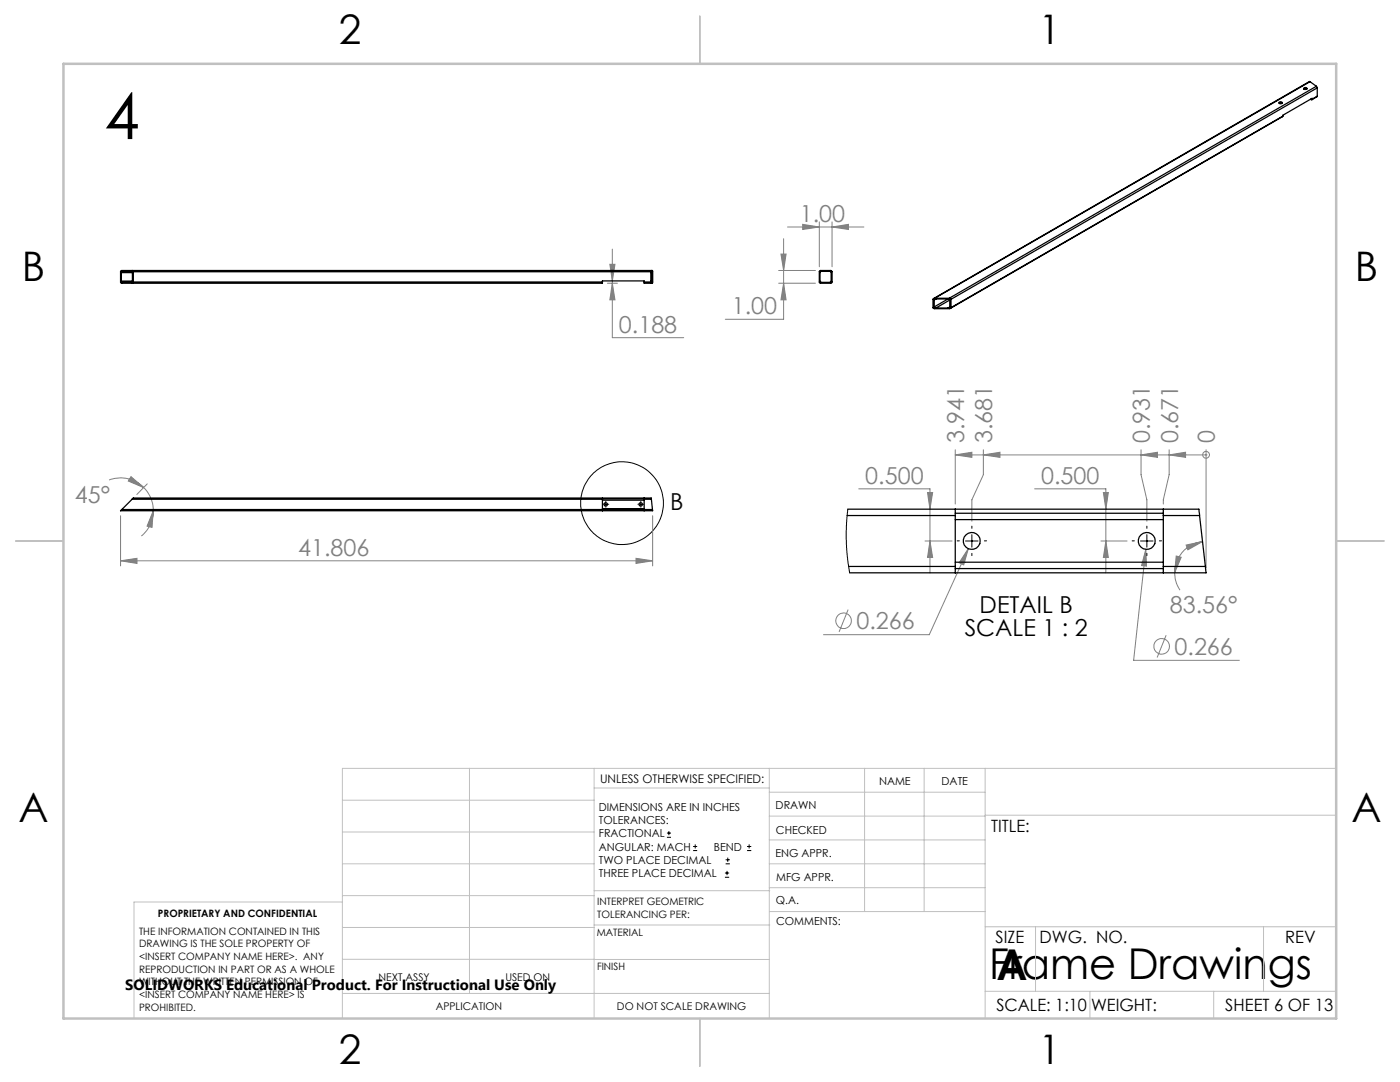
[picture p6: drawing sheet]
<svg xmlns="http://www.w3.org/2000/svg" width="279mm" height="216mm" viewBox="0 0 279 216" stroke-linecap="round" stroke-linejoin="round" font-family="sans-serif">
<g fill="none" stroke="#808080" stroke-width=".2">
<path d="M121.2 56.5h2M121.7 52.7h1l-.5 3.4zM122.2 56.5l.5 3.3h-1zM122.2 49.7v17.7h14.3M155.4 56.5h7.3M155.4 54h7.3M155.9 50.7h1l-.5 3.3zM156.4 56.5l.5 3.3h-1zM156.4 47.6v16.1h-11.7M157.2 45.3h15.2M160.2 44.8l3.3 .5-3.3 .5zM163.5 44.3v8.9"/>
<path d="M166.1 45.3l3.2-.5v1zM166.1 44.3v8.9M21.8 95.8a6.4 6.4 0 0 1 6.9 1.5M26.1 95.1l2.6 2.2-3.1-1.3zM28.7 97.3a6.5 6.5 0 0 1 1.9 4.6M29.4 96.6l-2.1 2.1M171.4 97.5h14.2v16.8M185.1 98.3h1l-.5 3.3zM190.6 90.8h50.1M190.6 89.7v10.9M190.6 90.8l3.4-.6v1.1zM196.3 89.7v5l-2.3 5v4.3"/>
<path d="M196.3 90.8l3.3-.6v1.1zM206.5 97.5h14.2v16.8M220.2 98.3h1l-.5 3.3zM227.7 89.7v5l1.2 5v4.3M227.7 90.8l3.3-.6v1.1zM233.3 89.7v5l-1.1 5v.9M233.3 90.8l3.3-.6v1.1zM240.7 90.8h.1M240.7 89.7v23.6M24.1 111.9l3.2-.5v1zM24.1 102.9v10M24.1 111.9h106.1"/>
<path d="M30.6 101.9l-.3 3.3-.9-.2zM30.6 101.9a6.5 6.5 0 0 1-2.4 5.1M126.9 111.4l3.3 .5-3.3 .5zM130.2 102.9v10M184.6 108h5.4M185.6 107.9l.5 3.3h-1zM193.3 109.5l-1 3.2-.9-.4zM193.3 109.5l-7.8 17.1h-21.1M219.7 108h5.2M220.7 107.9l.5 3.3h-1zM228.7 109.6l.1 3.4-1-.1zM228.7 109.6l-2.5 22.2h21.1"/>
<path d="M234.4 114.3a6.5 6.5 0 0 0 1.1 3.5M234.7 110.9l1 .3-1.3 3.1zM236.7 108.8l3.3-.7-2.9 1.6zM240 108.1a6.3 6.3 0 0 0-5.6 6.2M169.3 121.6l-1.8 4.5M232.7 126.8l-1.8 4.4"/>
<circle cx="240.7" cy="90.8" r=".68"/>
<circle cx="168.3" cy="123.9" r="1.56"/>
<circle cx="231.8" cy="129" r="1.55"/>
</g>
<g fill="none" stroke="#000" stroke-width=".2">
<path d="M120.7 100.6h.4M120.9 100.4v.5M127.6 100.6h.5M127.9 100.4v.5M192.7 107.9h2.5M194 106.7v2.5M227.6 107.9h2.5M228.9 106.7v2.5M133.1 167.1h.8M133.1 166.2h.8M133.5 165.8v.9M138.3 169.7h.8"/>
<path d="M138.3 168.9h.8M138.7 168.5v.8M144.7 175h.8M144.7 174.2h.8M144.8 172.4h.9M144.8 171.6h.9M145.1 173.8v.8M145.2 171.1v.9M149.1 169.7h.8M149.1 168.9h.8M149.5 168.5v.8"/>
<circle cx="124.1" cy="100.4" r="8.3"/>
</g>
<g fill="none" stroke="#000" stroke-width=".2" stroke-dasharray="15.2 1.3 1.3 1.3">
<path d="M120.4 100.6h-.1M120.9 100.1v-.1M120.9 101.1v.1M121.4 100.6h.1M127.4 100.6h-.1M127.9 100.1v-.1M127.9 101.1v.1M128.4 100.6h.1M191.5 107.9h-.5M194 105.4v-.4M194 110.4v.5M196.5 107.9h.4"/>
<path d="M226.4 107.9h-.5M228.9 105.4v-.4M228.9 110.4v.5M231.4 107.9h.4"/>
</g>
<g fill="none" stroke="#c0c0c0" stroke-width=".2">
<path d="M68.3 159.7h50.3M93.7 153.3v44.9M118.6 153.3v49.9M118.6 157.2h34.9M153.5 153.3v49.9M153.5 158.1h43.1M172.5 153.3v28.6M184.4 153.3v28.6M196.6 153.3v49.9M266.7 153.3h-198.4v49.9M68.3 178.7h50.3M68.3 172.4h50.3"/>
<path d="M68.3 166h50.3M68.3 180h-41.6v23.2M118.6 177.7h35M153.5 167.6h43.1M153.5 162.8h43.1M153.5 172.4h43.1M153.5 177.1h43.1M196.6 162.7h70.1M68.3 198.2h85.2M68.3 191.4l85.2 .1M68.3 185.1h50.3M118.6 184.6h35"/>
<path d="M153.6 181.9h43M196.6 197.8h70.1M196.6 184.9h70.1M206.7 184.9v12.9M217.5 197.8v5.4M242.2 197.8v5.4M252.2 184.9v12.9"/>
</g>
<path d="M139.7 3.2v9.5M3.1 107.9h9.6M266.7 107.9h9.5M139.7 203.2v9.6" fill="none" stroke="#c0c0c0" stroke-width=".25"/>
<path d="M12.7 12.7h254v190.5h-254z" fill="none" stroke="#c0c0c0" stroke-width=".5"/>
<g fill="#808080">
<path d="M233.3 90.8l3.3-.6v1.1zM227.7 90.8l3.3-.6v1.1zM196.3 90.8l3.3-.6v1.1zM190.6 90.8l3.4-.6v1.1z"/>
<path d="M121.7 52.7h1l-.5 3.4zM122.2 56.5l.5 3.3h-1zM24.1 111.9l3.2-.5v1zM126.9 111.4l3.3 .5-3.3 .5zM30.6 101.9l-.3 3.3-.9-.2zM26.1 95.1l2.6 2.2-3.1-1.3zM155.9 50.7h1l-.5 3.3zM156.4 56.5l.5 3.3h-1zM160.2 44.8l3.3 .5-3.3 .5zM166.1 45.3l3.2-.5v1zM236.7 108.8l3.3-.7-2.9 1.6zM234.7 110.9l1 .3-1.3 3.1zM185.6 107.9l.5 3.3h-1zM185.1 98.3h1l-.5 3.3zM220.2 98.3h1l-.5 3.3zM220.7 107.9l.5 3.3h-1zM193.3 109.5l-1.9 2.8 .9 .4zM228.7 109.6l-.9 3.3 1 .1z"/>
</g>
<g fill="none" stroke="#000" stroke-width=".25">
<path d="M260.2 17.6a.3 .3 0 0 1 .4-.2 .3 .3 0 0 1 .2 .4 .32 .32 0 0 1-.4 .1 .32 .32 0 0 1-.2-.3zM260.2 17.7l.3-.1 .3 .1M261.4 16.3l-75.1 43.3M261.4 16.3l1.3 .9M261.4 16.3l-74.9 43.2M261.5 19.8l.2 .1 .2-.1M261.9 19.8v-.2l-5.9 3.4v.2M262.7 17.2l.2 .3M262.7 17.2l-73.3 42.3M262.9 19.2l-1.1 .7M262.9 17.5l-73.1 42.2M262.9 17.5v1.7"/>
<path d="M262.9 19.2l-1 .6M255.3 20.4a.3 .3 0 0 1 .3-.1 .3 .3 0 0 1 .2 .3 .32 .32 0 0 1-.3 .1 .32 .32 0 0 1-.2-.3zM255.3 20.6l.2-.1 .4 .1M256 23.2l-66.3 38.3M256 23.2l-66.2 38.2M24.2 56.1l.2 .2h1.8l.2-.2M24.2 54.4l.2-.2h1.9l.1 .2M24.2 54.4v1.7M24.2 56.1h2.2M24.2 54.4h2.2M26.4 54l.2 .2M26.4 54.4v1.7"/>
<path d="M26.6 56.3l-.2 .2M26.6 54.2h103.4M26.6 56.3h93.6M26.6 54.2v2.1M120.2 56.3v.2h-96l-.1-.1v-2.2l.2-.2h105.9v2.5h-1.6v-.2M120.2 56.3v-.2h8.4v.2M128.6 56.3h1.4M130 56.3v.2M130 56.1h.2v.2h-.2zM130 54.2v2.1M130 54v.2M130 54.2h.2v.2h-.2z"/>
<path d="M130.2 54.4v1.7M163.5 54.1l.2-.1h2.2l.2 .2-.1 2.2-2.3 .1-.2-.1zM163.7 54.3l.1-.1h2v2l-.1 .1h-1.9l-.1-.1zM186.4 59.9v1.3M186.5 59.5l-.3 .2 .1 1.8 3.3 .1 .2-.2M186.5 59.5h2.9M186.8 59.7l-.4 .2M186.8 59.7h2.4M189.2 59.7l.3 .2M189.2 59.7l-2.8 1.5M189.4 59.5l.4 .2M189.5 59.9v1.3"/>
<path d="M189.5 59.9l-2.7 1.6M189.8 59.7v1.7M186.4 61.2l.1 .2 .3 .1M186.8 61.5h2.4M189.5 61.2l-.3 .3M26.4 99.6l.2-.2h103.4v.2M26.4 99.6h93.8M26.4 99.6l-2.1 2.1M120.2 99.4v.2M120.2 99.6v2.1M120.2 99.5h8.4M120.2 99.8h8.4"/>
<path d="M128.6 99.4v.2M128.6 99.6v2.1M128.6 99.6h1.4M130 99.6l.2 2.1M24.3 101.7l-.2 .2h106.1v-.2M24.3 101.7h95.9M120.2 101.7v.2M120.2 101.7h8.4M120.2 101.5h8.4M128.6 101.7v.2M128.6 101.7h1.6M169.1 102.9h21.5"/>
<path d="M169.2 101.6h70.1l.1 1.3M169.4 113h21.2M190.6 113v1.3M190.6 101.6v1.3M190.6 102.9v10.1M190.6 113.5h41.6M190.6 102.4h41.6M190.6 103.7h41.6M190.6 112.2h41.6M232.2 113v1.3M232.2 101.6v1.3M232.2 113h8.4"/>
<path d="M232.2 102.9h7.2M232.2 102.9v10.1M239.4 102.9l1.2 10.1M240.6 113l.1 1.3h-71.1"/>
<circle cx="120.9" cy="100.6" r=".34"/>
<circle cx="127.9" cy="100.6" r=".34"/>
<circle cx="193.9" cy="108" r="1.7"/>
<circle cx="228.9" cy="108" r="1.7"/>
</g>
<path d="M169.2 101.6l-.3 3.2v2.9l.2 3.3 .5 3.3" fill="none" stroke="#000" stroke-width=".2"/>
<text font-size="12.7" x="20.8" y="27.7">4</text>
<g font-size="8.5">
<text x="197.4" y="195.4">Frame Drawings</text>
<text x="198.9" y="195.5">A</text>
</g>
<g font-size="8.1">
<text x="67.6" y="8.9">2</text>
<text x="207.3" y="8.9">1</text>
<text x="4.4" y="56.2">B</text>
<text x="270.4" y="56.2">B</text>
<text x="3.7" y="164.1">A</text>
<text x="269.7" y="164.1">A</text>
<text x="67.6" y="212.4">2</text>
<text x="207.3" y="212.4">1</text>
</g>
<g font-size="4.7" fill="#808080">
<text x="159.6" y="44.3">1.00</text>
<text x="146.1" y="62.7">1.00</text>
<text x="123.5" y="66.4">0.188</text>
<text x="192.4" y="88.4" transform="rotate(-90 192.4 88.4)">3.941</text>
<text x="198" y="88.4" transform="rotate(-90 198 88.4)">3.681</text>
<text x="229.5" y="88.4" transform="rotate(-90 229.5 88.4)">0.931</text>
<text x="235.1" y="88.4" transform="rotate(-90 235.1 88.4)">0.671</text>
<text x="242.5" y="88.4" transform="rotate(-90 242.5 88.4)">0</text>
<text x="14.9" y="100.3">45°</text>
<text x="172.7" y="96.5">0.500</text>
<text x="207.8" y="96.5">0.500</text>
<text x="59.5" y="110.9">41.806</text>
<text x="170.9" y="125.6">0.266</text>
<text x="233.4" y="122.3">83.56°</text>
<text x="234.4" y="130.7">0.266</text>
</g>
<g font-size="4.7">
<text x="133.8" y="101.7">B</text>
<text x="195.5" y="122.3">DETAIL B</text>
<text x="192.5" y="126.9">SCALE 1 : 2</text>
</g>
<g font-size="3.4">
<text x="197.8" y="166">TITLE:</text>
<text x="198.7" y="188.1">SIZE</text>
<text x="207.5" y="188.1">DWG. NO.</text>
<text x="256.5" y="188.2">REV</text>
<text x="198.8" y="201.7">SCALE: 1:10</text>
<text x="217.7" y="201.8">WEIGHT:</text>
<text x="244.5" y="201.7">SHEET 6 OF 13</text>
</g>
<text font-size="3" x="25" y="197.6">SOLIDWORKS Educational Product. For Instructional Use Only</text>
<text font-size="2.4" x="119.8" y="156.2">UNLESS OTHERWISE SPECIFIED:</text>
<g font-size="2.2">
<text x="119.5" y="161.8">DIMENSIONS ARE IN INCHES</text>
<text x="154.8" y="161.4">DRAWN</text>
<text x="175.4" y="156.6">NAME</text>
<text x="187.9" y="156.7">DATE</text>
<text x="119.5" y="164.4">TOLERANCES:</text>
<text x="119.5" y="167.1">FRACTIONAL</text>
<text x="154.9" y="166.3">CHECKED</text>
<text x="119.5" y="169.7">ANGULAR: MACH</text>
<text x="119.5" y="172.4">TWO PLACE DECIMAL</text>
<text x="142.5" y="169.7">BEND</text>
<text x="154.8" y="171">ENG APPR.</text>
<text x="119.5" y="175">THREE PLACE DECIMAL</text>
<text x="154.9" y="175.7">MFG APPR.</text>
<text x="154.9" y="180.4">Q.A.</text>
<text x="154.9" y="184.6">COMMENTS:</text>
</g>
<g font-size="2.1">
<text x="75.5" y="195.7">NEXT ASSY</text>
<text x="100.9" y="195.7">USED ON</text>
<text x="86.9" y="201.5">APPLICATION</text>
<text x="123.1" y="201.6">DO NOT SCALE DRAWING</text>
</g>
<g font-size="2">
<text x="31.5" y="182.9">PROPRIETARY AND CONFIDENTIAL</text>
<text x="119.2" y="180.6">INTERPRET GEOMETRIC</text>
<text x="119.2" y="183.1">TOLERANCING PER:</text>
<text x="27.8" y="186.5">THE INFORMATION CONTAINED IN THIS</text>
<text x="27.8" y="189">DRAWING IS THE SOLE PROPERTY OF</text>
<text x="27.8" y="191.6">&lt;INSERT COMPANY NAME HERE&gt;. ANY</text>
<text x="119.1" y="186.7">MATERIAL</text>
<text x="27.8" y="194.1">REPRODUCTION IN PART OR AS A WHOLE</text>
<text x="27.8" y="196.6">WITHOUT THE WRITTEN PERMISSION OF</text>
<text x="119.1" y="193.5">FINISH</text>
<text x="27.8" y="199.1">&lt;INSERT COMPANY NAME HERE&gt; IS</text>
<text x="27.8" y="201.7">PROHIBITED.</text>
</g>
</svg>
